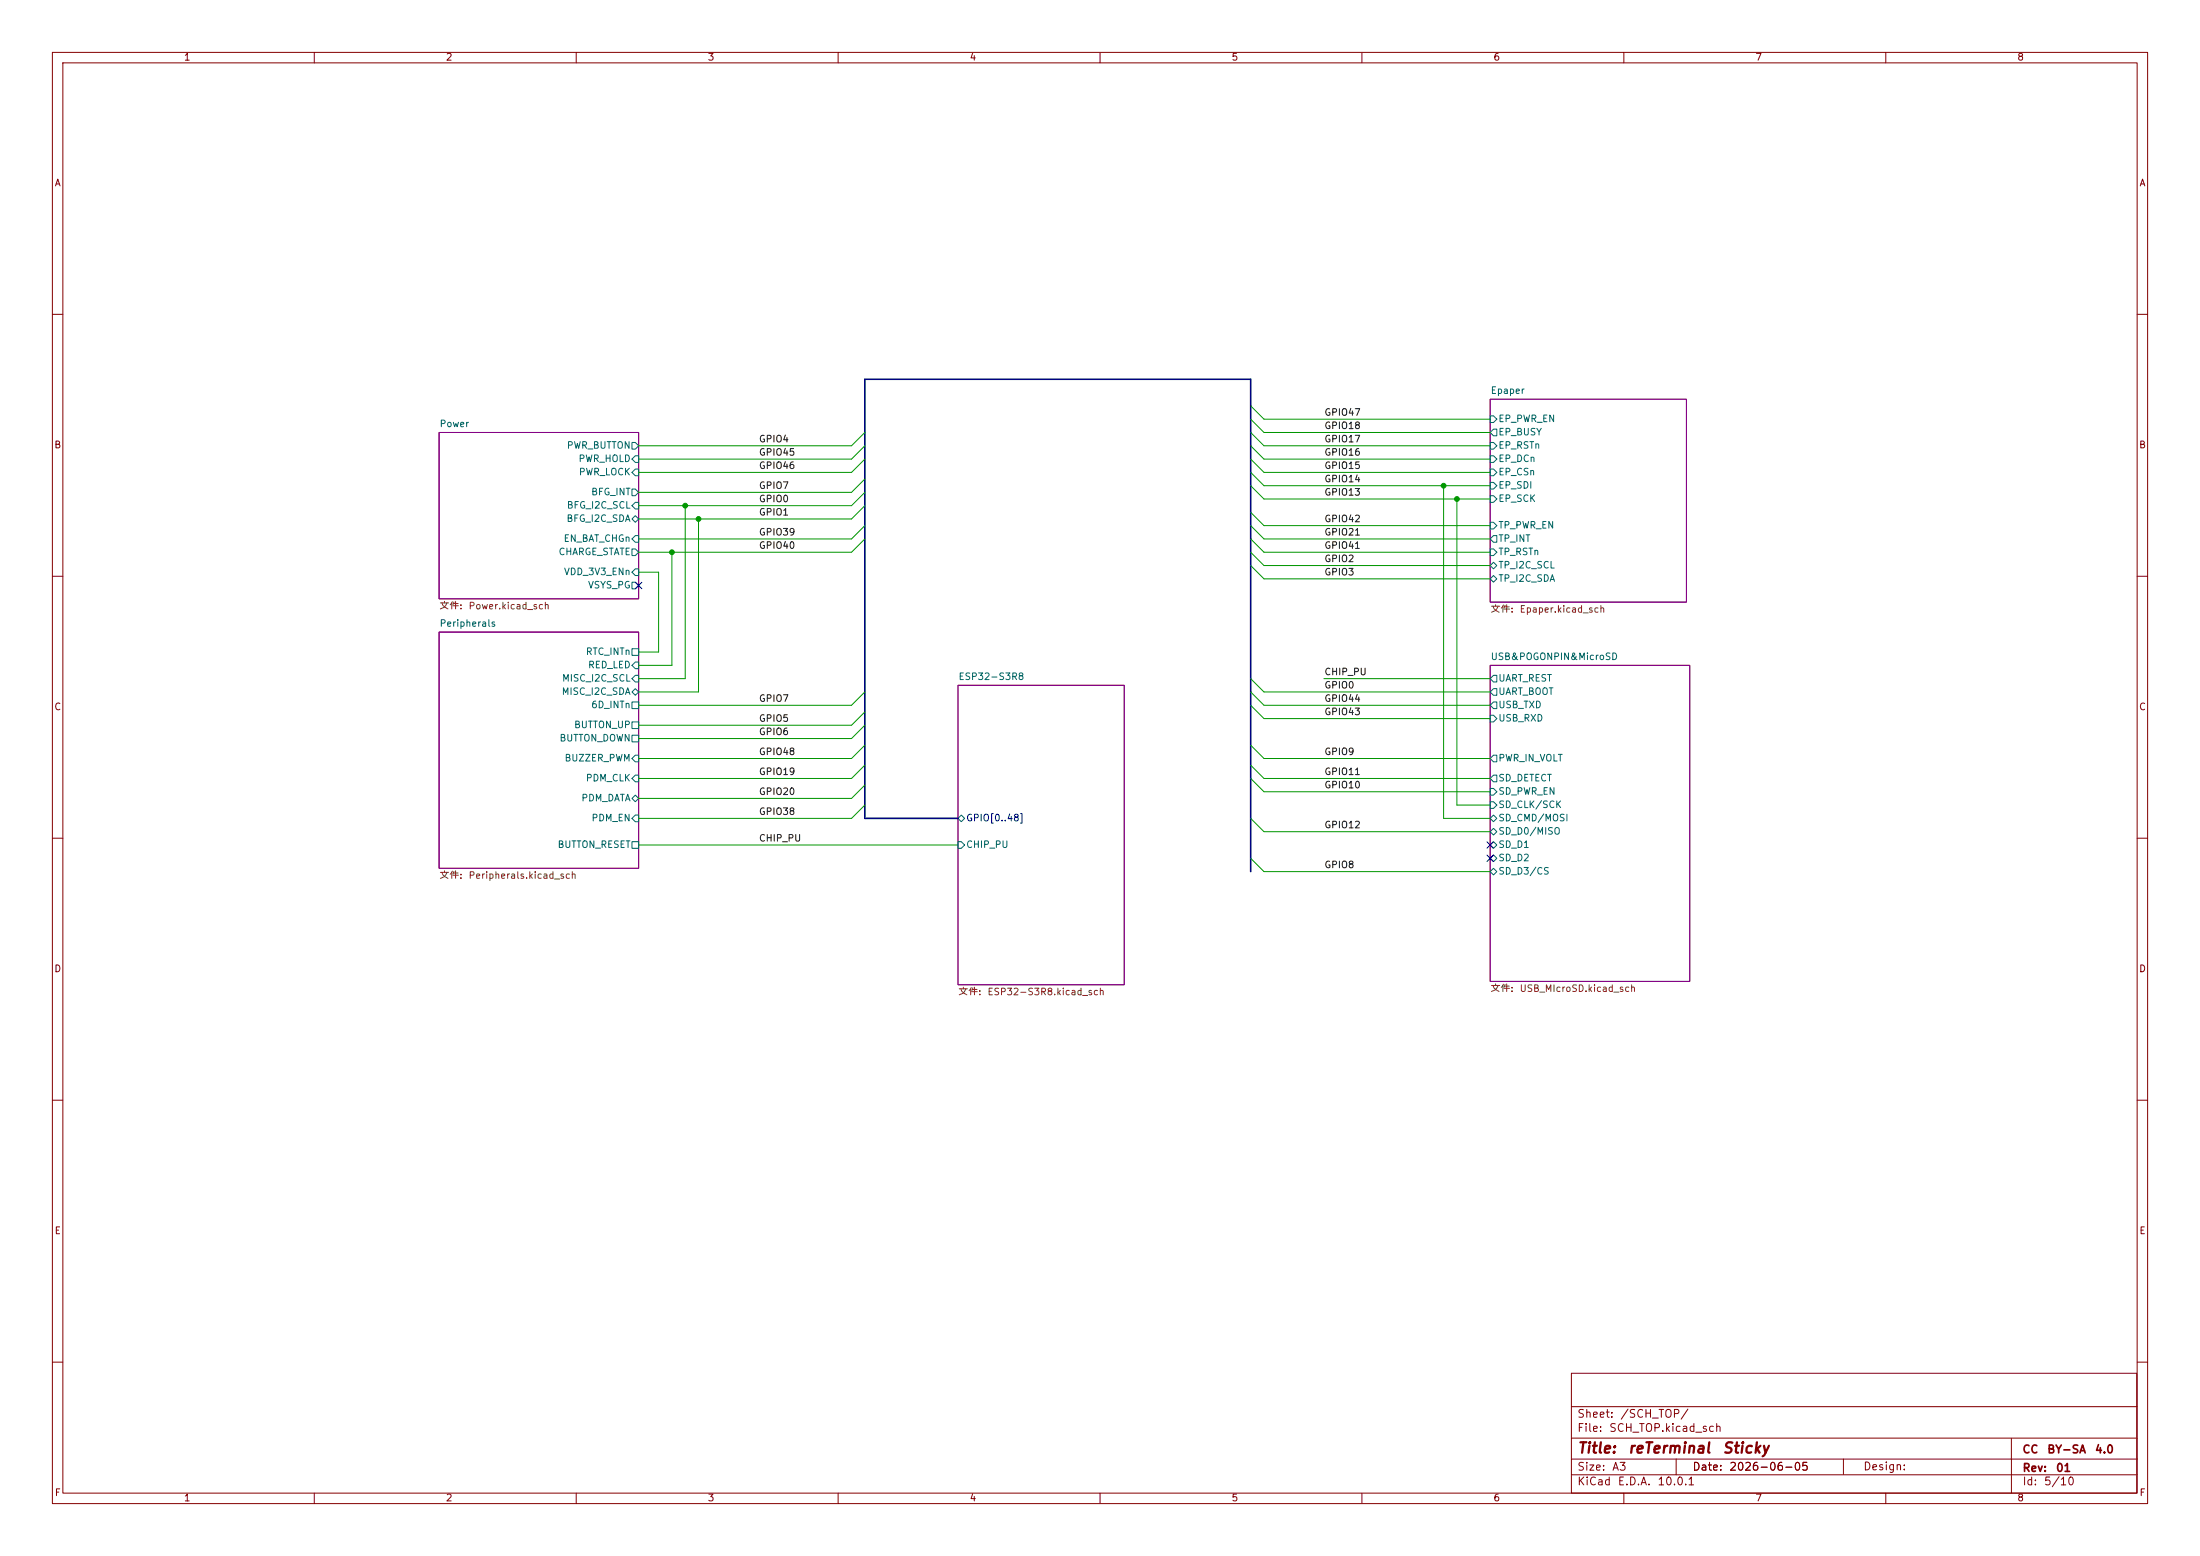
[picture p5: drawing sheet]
<svg xmlns="http://www.w3.org/2000/svg" width="420mm" height="297mm" viewBox="0 0 420 297" stroke-linecap="round" stroke-linejoin="round" font-family="sans-serif">
<g fill="none" stroke="#840000" stroke-width=".19">
<path d="M10 10h400v277h-400zM12 12h396v273h-396zM60 10v2M110 10v2M160 10v2M210 10v2M260 10v2M310 10v2M360 10v2M10 60h2M408 60h2M10 110h2"/>
<path d="M408 110h2M10 160h2M408 160h2M10 210h2M408 210h2M10 260h2M300 262.1h107.9v22.9h-107.9zM300 278.5h108M300 274.5h108M300 268.5h108M320 278.5v3M351.9 278.5v2.9"/>
<path d="M384 274.5v4M384 278.5v6.5M408 260h2M60 285v2M110 285v2M160 285v2M210 285v2M260 285v2M300 281.5h108M310 285v2M360 285v2"/>
</g>
<path d="M284.5 76.2h37.4v38.7h-37.4zM83.8 82.6h38.1v31.7h-38.1zM83.8 120.7h38.1v45h-38.1zM182.9 130.8h31.7v57.2h-31.7zM284.5 127h38.1v60.3h-38.1z" fill="none" stroke="#840084" stroke-width=".19"/>
<g fill="none" stroke="#006464" stroke-width=".19">
<path d="M284.5 79.4h.6l.6 .6-.6 .6h-.6zM120.6 90.2l.7-.7h.6v1.3h-.6zM120.6 93.3h.7l.6 .7-.6 .6h-.7zM120.6 84.5h.7l.6 .6-.6 .6h-.7zM120.6 99.1l.7-.7 .6 .7-.6 .6zM120.6 96.5l.7-.6h.6v1.3h-.6zM121.3 87h.6v1.3h-.6l-.7-.7zM284.5 94.6h.6l.6 .7-.6 .6h-.6zM284.5 87h.6l.6 .6-.6 .7h-.6zM284.5 84.5h.6l.6 .6-.6 .6h-.6zM284.5 92.1h.6l.6 .6-.6 .6h-.6zM284.5 89.5h.6l.6 .7-.6 .6h-.6z"/>
<path d="M284.5 99.7h.6l.6 .6-.6 .7h-.6zM285.1 81.9h.6v1.3h-.6l-.6-.6zM120.6 102.9l.7-.7h.6v1.3h-.6zM120.6 104.8h.7l.6 .6-.6 .6h-.7zM120.6 111.1h.7l.6 .7-.6 .6h-.7zM120.6 109.2l.7-.6h.6v1.3h-.6zM284.5 108l.6-.7 .6 .7-.6 .6zM284.5 110.5l.6-.6 .6 .6-.6 .6zM284.5 104.8h.6l.6 .6-.6 .6h-.6zM285.1 102.2h.6v1.3h-.6l-.6-.6zM120.6 132.1l.7-.7 .6 .7-.6 .6zM120.6 123.8h1.3v1.3h-1.3z"/>
<path d="M120.6 134h1.3v1.3h-1.3zM120.6 137.8h1.3v1.3h-1.3zM121.3 128.9h.6v1.3h-.6l-.7-.7zM121.3 126.4h.6v1.2h-.6l-.7-.6zM284.5 136.5h.6l.6 .7-.6 .6h-.6zM285.1 134h.6v1.3h-.6l-.6-.7zM285.1 131.4h.6v1.3h-.6l-.6-.6zM285.1 128.9h.6v1.3h-.6l-.6-.7zM120.6 140.3h1.3v1.3h-1.3zM120.6 148.6l.7-.6h.6v1.2h-.6zM120.6 152.4l.7-.6 .6 .6-.6 .6zM121.3 144.1h.6v1.3h-.6l-.7-.6z"/>
<path d="M121.3 155.6h.6v1.2h-.6l-.7-.6zM183.5 155.6l.6 .6-.6 .6-.6-.6zM284.5 150.5h.6l.6 .6-.6 .7h-.6zM284.5 158.8l.6-.7 .6 .7-.6 .6zM284.5 153h.6l.6 .7-.6 .6h-.6zM285.1 148h.6v1.2h-.6l-.6-.6zM285.1 144.1h.6v1.3h-.6l-.6-.6zM285.1 155.6l.6 .6-.6 .6-.6-.6zM120.6 160.7h1.3v1.2h-1.3zM182.9 160.7h.6l.6 .6-.6 .6h-.6zM284.5 161.3l.6-.6 .6 .6-.6 .6zM284.5 163.8l.6-.6 .6 .6-.6 .7z"/>
<path d="M284.5 166.4l.6-.7 .6 .7-.6 .6z"/>
</g>
<path d="M182.9 156.2h-17.8v-83.8h73.7v94" fill="none" stroke="#000084" stroke-width=".3"/>
<g fill="none" stroke="#009600" stroke-width=".19">
<path d="M238.8 77.5l2.5 2.5h43.2M130.8 96.5v33h-8.9M133.3 99.1v33h-11.4M165.1 94l-2.5 2.5h-40.7M165.1 96.5l-2.5 2.6h-40.7M165.1 82.6l-2.5 2.5h-40.7M165.1 91.4l-2.5 2.6h-40.7M165.1 85.1l-2.5 2.5h-40.7M165.1 87.6l-2.5 2.6h-40.7M238.8 82.6l2.5 2.5h43.2M238.8 85.1l2.5 2.5h43.2M238.8 87.6l2.5 2.6h43.2"/>
<path d="M238.8 92.7l2.5 2.6h43.2M238.8 90.2l2.5 2.5h43.2M238.8 80l2.5 2.6h43.2M238.8 97.8l2.5 2.5h43.2M275.6 92.7v63.5h8.9M278.1 95.3v58.4h6.4M121.9 109.2h3.8v15.3h-3.8M128.3 105.4v21.6h-6.4M165.1 100.3l-2.5 2.6h-40.7M165.1 102.9l-2.5 2.5h-40.7M238.8 100.3l2.5 2.6h43.2M238.8 102.9l2.5 2.5h43.2"/>
<path d="M238.8 105.4l2.5 2.6h43.2M238.8 108l2.5 2.5h43.2M165.1 138.4l-2.5 2.6h-40.7M165.1 135.9l-2.5 2.5h-40.7M165.1 132.1l-2.5 2.5h-40.7M238.8 132.1l2.5 2.5h43.2M238.8 134.6l2.5 2.6h43.2M238.8 129.5l2.5 2.6h43.2M252.7 129.5h31.8M165.1 142.2l-2.5 2.6h-40.7M165.1 146.1l-2.5 2.5h-40.7M165.1 149.9l-2.5 2.5h-40.7"/>
<path d="M165.1 153.7l-2.5 2.5h-40.7M238.8 142.2l2.5 2.6h43.2M238.8 146.1l2.5 2.5h43.2M238.8 156.2l2.5 2.6h43.2M238.8 148.6l2.5 2.5h43.2M121.9 161.3h61M238.8 163.8l2.5 2.6h43.2"/>
</g>
<path d="M121.3 111.2l1.2 1.2M122.5 111.2l-1.2 1.2M283.9 163.2l1.2 1.2M283.9 160.7l1.2 1.2M285.1 163.2l-1.2 1.2M285.1 160.7l-1.2 1.2" fill="none" stroke="#000084" stroke-width=".19"/>
<g fill="#009600" stroke="#009600" stroke-width=".19">
<circle cx="278.1" cy="95.3" r=".46"/>
<circle cx="130.8" cy="96.5" r=".46"/>
<circle cx="128.3" cy="105.4" r=".46"/>
<circle cx="133.3" cy="99.1" r=".46"/>
<circle cx="275.6" cy="92.7" r=".46"/>
</g>
<g font-size="2" fill="#840000">
<text x="301" y="277.9">Title:</text>
<text x="310.6" y="277.9">reTerminal</text>
<text x="328.7" y="277.9">Sticky</text>
</g>
<g font-size="1.5" fill="#840000">
<text x="301" y="273.7">File:</text>
<text x="301" y="271">Sheet:</text>
<text x="307.1" y="273.7">SCH_TOP.kicad_sch</text>
<text x="309.2" y="271">/SCH_TOP/</text>
<text x="301" y="281.1">Size:</text>
<text x="307.6" y="281.1">A3</text>
<text x="323" y="281.1">Date:</text>
<text x="330" y="281.1">2026-06-05</text>
<text x="355.6" y="281">Design:</text>
<text x="386" y="277.8">CC</text>
<text x="386" y="281.3">Rev:</text>
<text x="390.7" y="277.8">BY-SA</text>
<text x="392.4" y="281.3">01</text>
<text x="399.8" y="277.8">4.0</text>
<text x="301" y="283.9">KiCad</text>
<text x="308.7" y="283.9">E.D.A.</text>
<text x="316.3" y="283.9">10.0.1</text>
<text x="386" y="283.9">Id:</text>
<text x="390.1" y="283.9">5/10</text>
</g>
<g font-size="1.3" fill="#840000">
<text x="35" y="11.9">1</text>
<text x="85" y="11.9">2</text>
<text x="135" y="11.9">3</text>
<text x="185" y="11.9">4</text>
<text x="235" y="11.9">5</text>
<text x="285" y="11.9">6</text>
<text x="335" y="11.9">7</text>
<text x="385" y="11.9">8</text>
<text x="10.3" y="35.9">A</text>
<text x="408.3" y="35.9">A</text>
<text x="10.3" y="85.9">B</text>
<text x="408.2" y="85.9">B</text>
<text x="10.3" y="135.9">C</text>
<text x="408.2" y="135.9">C</text>
<text x="10.3" y="185.9">D</text>
<text x="408.2" y="185.9">D</text>
<text x="10.3" y="235.9">E</text>
<text x="408.3" y="235.9">E</text>
<text x="10.3" y="285.9">F</text>
<text x="35" y="286.9">1</text>
<text x="85" y="286.9">2</text>
<text x="135" y="286.9">3</text>
<text x="185" y="286.9">4</text>
<text x="235" y="286.9">5</text>
<text x="285" y="286.9">6</text>
<text x="335" y="286.9">7</text>
<text x="385" y="286.9">8</text>
<text x="408.3" y="285.9">F</text>
</g>
<g font-size="1.3" fill="#006464">
<text x="284.5" y="75.5">Epaper</text>
<text x="83.8" y="81.8">Power</text>
<text x="285.9" y="83.4">EP_BUSY</text>
<text x="285.9" y="80.9">EP_PWR_EN</text>
<text x="108.1" y="86">PWR_BUTTON</text>
<text x="110.3" y="88.5">PWR_HOLD</text>
<text x="285.9" y="88.5">EP_DCn</text>
<text x="285.9" y="86">EP_RSTn</text>
<text x="110.4" y="91">PWR_LOCK</text>
<text x="112.8" y="94.8">BFG_INT</text>
<text x="285.9" y="93.6">EP_SDI</text>
<text x="285.9" y="91">EP_CSn</text>
<text x="108" y="99.9">BFG_I2C_SDA</text>
<text x="108.1" y="97.4">BFG_I2C_SCL</text>
<text x="285.9" y="96.1">EP_SCK</text>
<text x="285.9" y="101.2">TP_PWR_EN</text>
<text x="106.5" y="106.3">CHARGE_STATE</text>
<text x="107.5" y="103.7">EN_BAT_CHGn</text>
<text x="285.9" y="103.7">TP_INT</text>
<text x="285.9" y="106.3">TP_RSTn</text>
<text x="107.6" y="110.1">VDD_3V3_ENn</text>
<text x="112.2" y="112.6">VSYS_PG</text>
<text x="285.9" y="108.8">TP_I2C_SCL</text>
<text x="285.9" y="111.4">TP_I2C_SDA</text>
<text x="83.8" y="119.9">Peripherals</text>
<text x="111.7" y="125.3">RTC_INTn</text>
<text x="107.2" y="130.4">MISC_I2C_SCL</text>
<text x="112.2" y="127.9">RED_LED</text>
<text x="182.9" y="130.1">ESP32-S3R8</text>
<text x="284.5" y="126.3">USB&amp;POGONPIN&amp;MicroSD</text>
<text x="285.9" y="130.4">UART_REST</text>
<text x="107.1" y="132.9">MISC_I2C_SDA</text>
<text x="112.8" y="135.5">6D_INTn</text>
<text x="285.9" y="135.5">USB_TXD</text>
<text x="285.9" y="132.9">UART_BOOT</text>
<text x="106.7" y="141.8">BUTTON_DOWN</text>
<text x="109.5" y="139.3">BUTTON_UP</text>
<text x="285.9" y="138">USB_RXD</text>
<text x="107.7" y="145.6">BUZZER_PWM</text>
<text x="111.7" y="149.5">PDM_CLK</text>
<text x="285.9" y="149.5">SD_DETECT</text>
<text x="285.9" y="145.6">PWR_IN_VOLT</text>
<text x="110.9" y="153.3">PDM_DATA</text>
<text x="285.9" y="152">SD_PWR_EN</text>
<text x="285.9" y="154.5">SD_CLK/SCK</text>
<text x="112.8" y="157.1">PDM_EN</text>
<text x="285.9" y="157.1">SD_CMD/MOSI</text>
<text x="285.9" y="159.6">SD_D0/MISO</text>
<text x="106.3" y="162.2">BUTTON_RESET</text>
<text x="184.3" y="162.2">CHIP_PU</text>
<text x="285.9" y="162.2">SD_D1</text>
<text x="285.9" y="164.7">SD_D2</text>
<text x="285.9" y="167.2">SD_D3/CS</text>
</g>
<g font-size="1.3" fill="#0f0f0f">
<text x="252.7" y="79.7">GPIO47</text>
<text x="252.7" y="82.2">GPIO18</text>
<text x="144.8" y="87.3">GPIO45</text>
<text x="144.8" y="89.8">GPIO46</text>
<text x="144.8" y="84.7">GPIO4</text>
<text x="252.7" y="89.8">GPIO15</text>
<text x="252.7" y="84.7">GPIO17</text>
<text x="252.7" y="87.3">GPIO16</text>
<text x="144.8" y="93.6">GPIO7</text>
<text x="252.7" y="94.9">GPIO13</text>
<text x="252.7" y="92.4">GPIO14</text>
<text x="144.8" y="96.2">GPIO0</text>
<text x="144.8" y="98.7">GPIO1</text>
<text x="252.7" y="100">GPIO42</text>
<text x="144.8" y="102.5">GPIO39</text>
<text x="144.8" y="105.1">GPIO40</text>
<text x="252.7" y="105.1">GPIO41</text>
<text x="252.7" y="102.5">GPIO21</text>
<text x="252.7" y="107.6">GPIO2</text>
<text x="252.7" y="110.1">GPIO3</text>
<text x="252.7" y="131.7">GPIO0</text>
<text x="252.7" y="129.2">CHIP_PU</text>
<text x="144.8" y="134.3">GPIO7</text>
<text x="252.7" y="134.3">GPIO44</text>
<text x="252.7" y="136.8">GPIO43</text>
<text x="144.8" y="138.1">GPIO5</text>
<text x="144.8" y="140.6">GPIO6</text>
<text x="144.8" y="148.2">GPIO19</text>
<text x="144.8" y="144.4">GPIO48</text>
<text x="252.7" y="148.2">GPIO11</text>
<text x="252.7" y="144.4">GPIO9</text>
<text x="144.8" y="152.1">GPIO20</text>
<text x="144.8" y="155.9">GPIO38</text>
<text x="252.7" y="150.8">GPIO10</text>
<text x="144.8" y="160.9">CHIP_PU</text>
<text x="252.7" y="158.4">GPIO12</text>
<text x="252.7" y="166">GPIO8</text>
</g>
<g font-size="1.3" fill="#725600">
<text x="83.8" y="116.6">文件:</text>
<text x="89.3" y="116.6">Power.kicad_sch</text>
<text x="284.5" y="117.2">文件:</text>
<text x="290" y="117.2">Epaper.kicad_sch</text>
<text x="83.8" y="168">文件:</text>
<text x="89.3" y="168">Peripherals.kicad_sch</text>
<text x="182.9" y="190.3">文件:</text>
<text x="188.4" y="190.3">ESP32-S3R8.kicad_sch</text>
<text x="284.5" y="189.6">文件:</text>
<text x="290" y="189.6">USB_MIcroSD.kicad_sch</text>
</g>
<text font-size="1.3" fill="#000084" x="184.3" y="157.1">GPIO[0..48]</text>
</svg>
